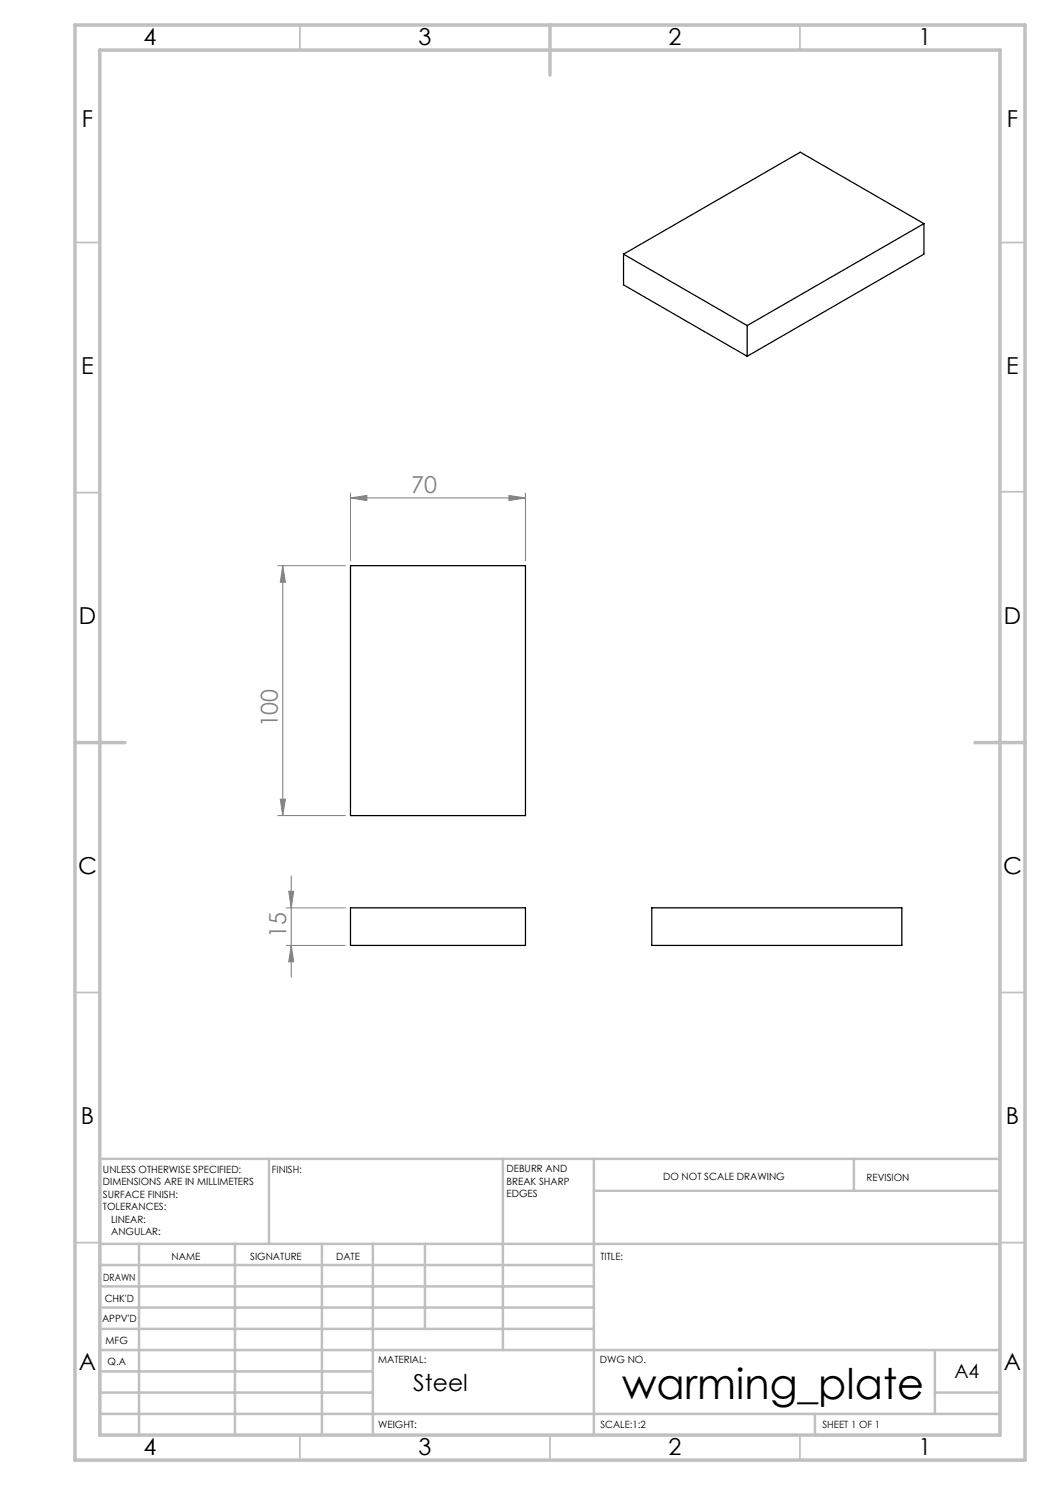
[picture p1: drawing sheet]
<svg xmlns="http://www.w3.org/2000/svg" width="210mm" height="297mm" viewBox="0 0 210 297" stroke-linecap="round" stroke-linejoin="round" font-family="sans-serif">
<g fill="none" stroke="#808080" stroke-width=".2">
<path d="M70.1 99.6l3.3-.5v1zM70.1 98.6v13.5M70.1 99.6h35M101.8 99.1l3.3 .5-3.3 .5zM105.1 98.6v13.5M55.6 113.1h13.5M56.6 113.1v50M56.6 113.1l.5 3.3h-1zM56.1 159.8h1l-.5 3.3zM55.6 163.1h13.5M57.7 178.3h1l-.5 3.3zM58.2 175.2v20.2"/>
<path d="M57.3 181.6h11.8M57.3 189.1h11.8M58.2 189.1l.5 3.3h-1z"/>
</g>
<g fill="none" stroke="#c0c0c0" stroke-width=".35">
<path d="M60 5v5M160 5v5M15 48.5h5M200 48.5h5M15 98.5h5M200 98.4h5M15 198.5h5M200 198.5h5M15 248.5h5M200 248.5h5M60 287v5M110 287v5"/>
<path d="M160 287v5"/>
</g>
<g fill="none" stroke="#c0c0c0" stroke-width=".5">
<path d="M53.8 231.8v17M100.6 231.8v38.2M118.8 231.8v55.2M118.8 238.2h81.2M170.8 231.8v6.4M200 231.8h-180v55.2M20 248.8h180M20 257.3h98.8M20 253h98.8M27.8 248.8v38.2M47 248.8v38.2M64.4 248.8v38.2"/>
<path d="M74.6 248.8v38.2M85 248.8v17M20 265.8h98.8M20 261.5h98.8M20 278.5h54.6M20 274.3h54.6M20 270h180M187 278.5h13M187 270v12.8M20 282.8h180M163 282.8v4.2"/>
</g>
<path d="M15 5h190v287h-190zM20 10h180v277h-180zM110 5v10M15 148.5h10M195 148.5h10" fill="none" stroke="#c0c0c0" stroke-width=".7"/>
<g fill="#808080">
<path d="M101.8 99.1l3.3 .5-3.3 .5zM70.1 99.6l3.3-.5v1z"/>
<path d="M57.7 178.3h1l-.5 3.3zM58.2 189.1l.5 3.3h-1zM56.6 113.1l.5 3.3h-1zM56.1 159.8h1l-.5 3.3z"/>
</g>
<path d="M124.7 50.8l24.7 14.3M124.7 50.8v6.2l24.7 14.3M184.8 44.7l-35.4 20.4M184.8 44.7v6.1l-35.4 20.5M184.8 44.7l-24.7-14.3-35.4 20.4M149.4 65.1v6.2M70.1 113.1h35v50h-35zM70.1 181.6h35v7.5h-35zM130.4 181.6h50v7.5h-50z" fill="none" stroke="#000" stroke-width=".25"/>
<text font-size="8.5" x="124.4" y="279.7">warming_plate</text>
<g font-size="4.7">
<text x="28.7" y="9">4</text>
<text x="83.7" y="9">3</text>
<text x="133.7" y="9">2</text>
<text x="183.7" y="9">1</text>
<text x="16.4" y="25.5">F</text>
<text x="201.4" y="25.5">F</text>
<text x="16.2" y="74.7">E</text>
<text x="201.2" y="74.7">E</text>
<text x="15.8" y="124.7">D</text>
<text x="200.8" y="124.7">D</text>
<text x="15.6" y="174.7">C</text>
<text x="200.6" y="174.7">C</text>
<text x="16.2" y="224.7">B</text>
<text x="201.2" y="224.7">B</text>
<text x="15.8" y="274">A</text>
<text x="200.8" y="274">A</text>
<text x="82.7" y="278.2">Steel</text>
<text x="28.7" y="291">4</text>
<text x="83.7" y="291">3</text>
<text x="133.7" y="291">2</text>
<text x="183.7" y="291">1</text>
</g>
<g font-size="4.7" fill="#808080">
<text x="82.2" y="98.6">70</text>
<text x="55.6" y="145.5" transform="rotate(-90 55.6 145.5)">100</text>
<text x="57.3" y="187.6" transform="rotate(-90 57.3 187.6)">15</text>
</g>
<text font-size="3.9" x="190.9" y="275.5">A4</text>
<g font-size="2">
<text x="20.6" y="234.6">UNLESS OTHERWISE SPECIFIED:</text>
<text x="20.6" y="237.1">DIMENSIONS ARE IN MILLIMETERS</text>
<text x="20.6" y="239.6">SURFACE FINISH:</text>
<text x="54.4" y="234.6">FINISH:</text>
<text x="101.3" y="234.5">DEBURR AND</text>
<text x="101.3" y="237">BREAK SHARP</text>
<text x="101.3" y="239.5">EDGES</text>
<text x="132.6" y="236">DO NOT SCALE DRAWING</text>
<text x="173.3" y="236.2">REVISION</text>
<text x="20.6" y="242.1">TOLERANCES:</text>
<text x="22.2" y="244.6">LINEAR:</text>
<text x="22.2" y="247.1">ANGULAR:</text>
<text x="34.3" y="252">NAME</text>
<text x="50" y="251.9">SIGNATURE</text>
<text x="67.2" y="251.9">DATE</text>
<text x="120.1" y="251.9">TITLE:</text>
<text x="20.6" y="256.1">DRAWN</text>
<text x="20.9" y="260.3">CHK'D</text>
<text x="20.4" y="264.4">APPV'D</text>
<text x="21.1" y="268.8">MFG</text>
<text x="21.5" y="273">Q.A</text>
<text x="75.6" y="272.5">MATERIAL:</text>
<text x="120" y="272.5">DWG NO.</text>
<text x="75.6" y="285.5">WEIGHT:</text>
<text x="120.1" y="285.6">SCALE:1:2</text>
<text x="164.5" y="285.6">SHEET 1 OF 1</text>
</g>
</svg>
